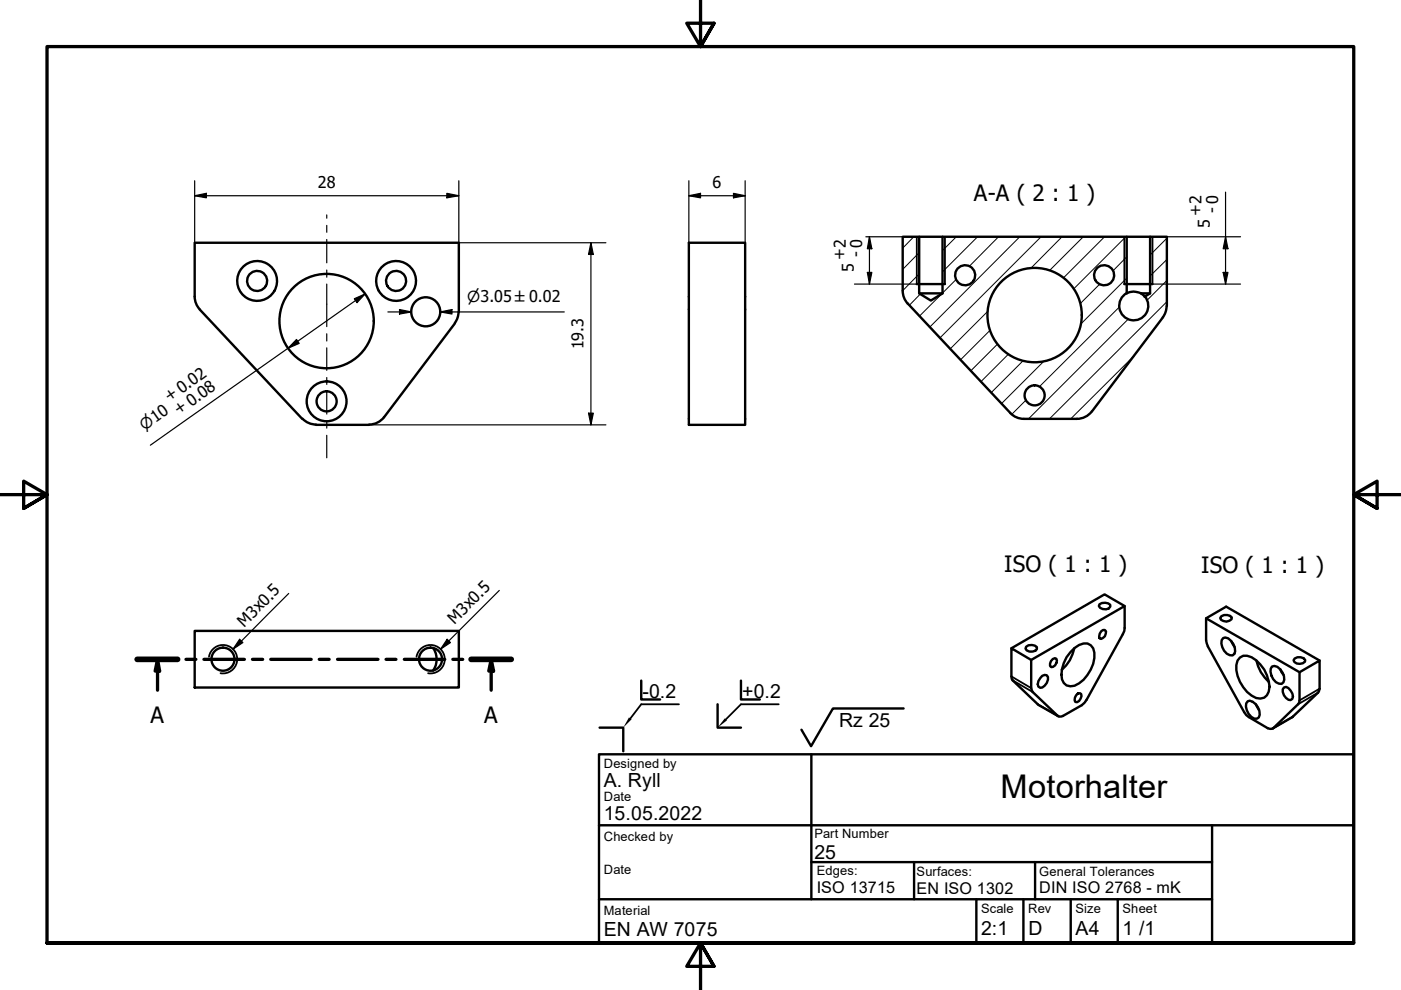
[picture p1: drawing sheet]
<svg xmlns="http://www.w3.org/2000/svg" width="297mm" height="210mm" viewBox="0 0 297 210" stroke-linecap="round" stroke-linejoin="round" font-family="sans-serif">
<!-- layer: Schraffur (ISO) -->
<g fill="none" stroke="#000" stroke-width=".21">
<path d="M193.7 50.2l-2.3 2.4M194.9 58.1l-3.5 3.5M194.9 53.6l-3.5 3.5M202.8 59.2l-3 2.9M202.8 50.2l-3 2.9M207.3 50.2l-7.5 7.4M211.7 50.2l-6.2 6.3M216.2 50.2l-19.1 19.2M220.7 50.2l-21.4 21.5M225.2 50.2l-6.7 6.7M229.7 50.2l-7.2 7.2M234.2 50.2l-8.7 8.7"/>
<path d="M238.7 50.2l-11.1 11M238.9 59l-9.8 9.7M238.9 54.5l-2.9 2.9M247.4 59.5l-4.3 4.2M247.4 55l-3.6 3.5M247.4 50.5l-3.6 3.6M195.1 62.3l-2.3 2.4M199.6 62.4l-4.7 4.6M209.5 65.9l-8.1 8.1M209.9 70l-6.3 6.3M211.5 72.9l-5.7 5.7M213.8 75.1l-5.8 5.8"/>
<path d="M216.9 76.5l-6.8 6.8M221.3 76.6l-9 9M233.2 60.2l-4.2 4.2M237.4 65.1l-17.1 16.9M239.2 67.7l-21.1 21.1M240.5 75.3l-13.5 13.5M247.4 64l-24.9 24.8M217.6 84.8l-3.1 3.1"/>
</g>
<!-- layer: Sichtbar (ISO) -->
<g fill="none" stroke="#000" stroke-width=".51">
<path d="M146 51.5h12v38.6h-12zM194.9 50.2h4.9M238.9 50.2h4.9M41.3 62.9l.3 1.4 .7 1.3M41.3 62.9v-11.4h56v14.6M42.4 65.6l21.7 23.2M96.5 68.6l-15.1 19.9M97.2 66.1l-.3 1.5-.5 .9M192.5 64.4l21.7 23.2 1.3 .9 1.6 .3M194.4 60.2h5.9M194.9 62.2h4.9M238.4 60.2h5.9"/>
<path d="M238.9 62.1a3.1 3.1 0 0 0-1.1 4.4 3.1 3.1 0 0 0 4.4 .8 3.1 3.1 0 0 0 .5-4.4M241.9 62.2a3.4 3.4 0 0 0-3 0v-12h-39.1v12l-2.4 1.5-2.5-1.5v-12h-3.5v12l.5 1.4 .6 .8M241.9 62.2l.8 .7 1.1-.7v-12h3.6v14.7M241.9 62.2h1.9M246.6 67.3l-15.1 19.9M247.3 64.9l-.3 1.5-.5 .9M64.1 88.8l1.3 .9 1.6 .3M67 90.1h11.2M81.4 88.4a4 4 0 0 1-3.1 1.6M217.1 88.8h11.2M231.5 87.2a4 4 0 0 1-3.2 1.6M41.3 133.8h56v12h-56z"/>
<path d="M91.8 137.4a4.2 4.2 0 0 1 0 4.8M217.6 137.1a1.78 1.78 0 0 1 2.2 .1v.4a1.53 1.53 0 0 1-2.4-.1zM218.6 139.9l19.8-11.4v5.3l-8 14.6-1 1.1-4 2.3-.4 .1-.7-.1-5.4-5.1-.3-.8v-6l-4.2-2.5v6l.3 .8 5.5 5.3 4.2 2.4M223.2 139.7l.4-.2 .4 .2a1.35 1.35 0 0 1-1.1 1.7 1.15 1.15 0 0 1 .3-1.7zM226.9 138.3a4.1 4.1 0 0 1 3.7-1.9 2.49 2.49 0 0 1 1.4 3.1 7.7 7.7 0 0 1-4.2 5.9 2.06 2.06 0 0 1-2.8-2.4 7.6 7.6 0 0 1 1.9-4.7zM227.8 137.4a7.9 7.9 0 0 1-2.7 4.6M233.1 128.1a1.9 1.9 0 0 1 2.3 .1v.4a1.43 1.43 0 0 1-2.4-.1zM233.5 133.8l.4-.2h.4a1.2 1.2 0 0 1-.5 1.7l-.4 .2-.3-.2 .1-1zM238.4 128.5l-4.2-2.5-19.8 11.4M255.7 131.1l19.8 11.4M259 130.7a1.76 1.76 0 0 1 2.2 .2 1.35 1.35 0 0 1-2.3 .5l-.2-.4zM259.3 135.3l.5-.1a2.78 2.78 0 0 1 1.9 3.5l-.4 .3a2.69 2.69 0 0 1-2.3-3.3z"/>
<path d="M261 135.9l.7 1.2M262.9 139.4a2.67 2.67 0 0 1 3.4 .6 7.9 7.9 0 0 1 2.9 5.6 2.19 2.19 0 0 1-2.9 2.4 7.5 7.5 0 0 1-4.2-7l.3-.9zM274.5 139.6a1.67 1.67 0 0 1 2.2 .3 1.32 1.32 0 0 1-2.3 .5l-.1-.4zM221 143.3l.5-.2 .4 .1a1.78 1.78 0 0 1-.9 2.6h-.5l-.3-.2a2.08 2.08 0 0 1 .8-2.3zM228.2 147.4l.3-.4h.5l.2 .2a1.59 1.59 0 0 1-.9 1.7l-.3-.1-.2-.4zM264.5 148.7a1.95 1.95 0 0 1 2.2 1.3 1.62 1.62 0 0 1-.2 2.4 2.46 2.46 0 0 1-2.3-2.6v-.7zM266.3 149.3l.7 1.2M266.4 140.1a8.5 8.5 0 0 0 2.6 4.5M269.7 141.3a1.81 1.81 0 0 1 2.2 1.3 1.66 1.66 0 0 1-.2 2.4 2.57 2.57 0 0 1-2-3.7zM271.5 141.9l.7 1.2M272.2 145.8l.5-.2a2.27 2.27 0 0 1 1.3 2.6l-.4 .2a2.02 2.02 0 0 1-1.6-2.3zM279.8 140.1l-19.8-11.5-4.3 2.5v4.6l.4 1.4 7.7 13.9 .4 .6 .6 .5 4 2.3 .4 .1 .7-.1 5.3-5.1 .3-.8v-6l4.3-2.4v5.9l-.3 .8-5.5 5.3-4.2 2.4"/>
<circle cx="54.5" cy="59.6" r="4.2"/>
<circle cx="54.5" cy="59.6" r="2.13"/>
<circle cx="84" cy="59.6" r="2.13"/>
<circle cx="84" cy="59.6" r="4.2"/>
<circle cx="204.6" cy="58.4" r="2.13"/>
<circle cx="234.1" cy="58.4" r="2.13"/>
<circle cx="69.2" cy="68.1" r="10"/>
<circle cx="90.3" cy="66.1" r="3.1"/>
<circle cx="219.4" cy="66.8" r="10"/>
<circle cx="69.2" cy="85.1" r="4.2"/>
<circle cx="69.2" cy="85.1" r="2.13"/>
<circle cx="219.4" cy="83.8" r="2.13"/>
<circle cx="47.3" cy="139.8" r="2.44"/>
<circle cx="91.3" cy="139.8" r="2.44"/>
</g>
<!-- layer: Sichtbar schmal (ISO) -->
<path d="M194.4 50.2v10M200.3 50.2v10M238.4 50.2v10M244.3 50.2v10M44.3 139.2a3 3 0 0 1 3.5-2.4 3 3 0 0 1 2.4 3.5 3 3 0 0 1-3.4 2.4M88.3 139.2a3 3 0 0 1 3.5-2.4 3 3 0 0 1 2.5 3.5 3 3 0 0 1-3.5 2.4M214.4 143.4l4.2 2.5M214.7 144.2l4.2 2.5M220 149.3l4.3 2.5M274.1 151.9l-4.2 2.5M279.5 146.8l-4.3 2.5M279.8 146l-4.3 2.5" fill="none" stroke="#000" stroke-width=".38"/>
<!-- layer: Schraffur (ISO) -->
<path d="M133.3 152.1l.6 .4-1.8 1.8zM153.7 152.3l.4 .5-2 1.5z" fill="#000"/>
<!-- layer: Schnittlinie (ISO) -->
<g fill="none" stroke="#000" stroke-width=".7">
<path d="M29.1 139.8h8.6M33.4 139.8l.4 2.5h-.9zM33.4 139.8v6.5M39.4 139.8h2.1M43.2 139.8h8.6M53.5 139.8h2.2M57.4 139.8h8.6M67.7 139.8h2.1M71.6 139.8h8.5M81.9 139.8h2M85.7 139.8h8.6M96 139.8h2.1"/>
<path d="M99.9 139.8h8.5M104.1 139.8l.5 2.5h-1zM104.1 139.8v6.5"/>
</g>
<path d="M29.1 139.8h8.6M99.9 139.8h8.5" fill="none" stroke="#000" stroke-width="1.2"/>
<g fill="#000">
<path d="M33.4 139.8l.4 2.5h-.9z" fill-rule="evenodd"/>
<path d="M104.1 139.8l.5 2.5h-1z" fill-rule="evenodd"/>
</g>
<!-- layer: Rahmen (ISO) -->
<path d="M148.5 -.1v10l-2.9-5h5.8l-2.9 5 2.9-5M0 104.9h10l-5-2.9v5.8l5-2.9-5 2.9M297 104.9h-10l5-2.9v5.8l-5-2.9 5 2.9M10 199.9v-190h277v190h-277h277M151.4 204.9l-2.9-5 2.9 5h-5.8l2.9-5v10" fill="none" stroke="#000" stroke-width=".7"/>
<!-- layer: Titel (ISO) -->
<g fill="none" stroke="#000" stroke-width=".51">
<path d="M127 159.9h160v40h-160zM127.1 154.3h5v5M136 144.3v4h4M152.1 149.3v5h5M157.1 144.3v4h4M172 159.9v30.8h85v-15.7M191.6 150.2h-15l-4.6 8-2.1-3.5M127 175h160M127 190.7h45M172 182.8h85M193.8 182.8v7.9M207 190.7v9.2"/>
<path d="M217 190.7v9.2M219.5 182.8v7.9M227 190.7v9.2M237 190.7v9.2M257 190.7v9.2"/>
</g>
<path d="M144 149.3h-8l-2.3 3M165.1 149.3h-8l-3.2 3.3" fill="none" stroke="#000" stroke-width=".38"/>
<g fill="none" stroke="#000" stroke-width=".25">
<path d="M41.3 38.3v13.2M97.3 38.3v13.2h31.2M146 38.3v13.2M158 38.3v13.2M41.3 41.5l2.5-.5v.9zM41.3 41.5h56M94.7 41l2.6 .5-2.6 .4zM125.3 51.5l.5 2.4h-1zM125.3 51.5v38.6M146 41.5l2.5-.5v.9zM146 41.5h12M155.5 41l2.5 .5-2.5 .4z"/>
<path d="M183.6 50.2h11.3M183.9 57.8h.9l-.5 2.4zM184.3 50.2l.5 2.5h-.9zM184.3 50.2v10M243.8 50.2h19.2M259.3 57.8h1l-.5 2.4zM259.8 50.2l.5 2.5h-1zM259.8 40.7v19.5M62.9 72l.5 .8-2.3 1zM75.1 63.3l2.3-1-1.7 1.9zM77.4 62.3l-45.5 32.1M82.2 66.1h5"/>
<path d="M84.7 65.6l2.5 .5-2.5 .5zM93.3 66.1l2.5-.5v1zM95.8 66.1h-2.5h26.3M181.2 60.2h13.2M244.3 60.2h18.7M78.2 90.1h50.3M124.8 87.6h1l-.5 2.5z"/>
</g>
<g fill="#000">
<path d="M41.3 41.5l2.5-.5v.9z" fill-rule="evenodd"/>
<path d="M94.7 41l2.6 .5-2.6 .4z" fill-rule="evenodd"/>
<path d="M125.3 51.5l.5 2.4h-1z" fill-rule="evenodd"/>
<path d="M146 41.5l2.5-.5v.9z" fill-rule="evenodd"/>
<path d="M155.5 41l2.5 .5-2.5 .4z" fill-rule="evenodd"/>
<path d="M183.9 57.8h.9l-.5 2.4z" fill-rule="evenodd"/>
<path d="M184.3 50.2l.5 2.5h-.9z" fill-rule="evenodd"/>
<path d="M259.3 57.8h1l-.5 2.4z" fill-rule="evenodd"/>
<path d="M259.8 50.2l.5 2.5h-1z" fill-rule="evenodd"/>
<path d="M62.9 72l.5 .8-2.3 1z" fill-rule="evenodd"/>
<path d="M75.1 63.3l2.3-1-1.7 1.9z" fill-rule="evenodd"/>
<path d="M84.7 65.6l2.5 .5-2.5 .5z" fill-rule="evenodd"/>
<path d="M93.3 66.1l2.5-.5v1z" fill-rule="evenodd"/>
<path d="M124.8 87.6h1l-.5 2.5z" fill-rule="evenodd"/>
</g>
<!-- layer: Mittellinie (ISO) -->
<path d="M69.3 45.6v.7M69.3 47.8v1.4M69.3 50.8v4.9M69.3 57.2v1.6M69.3 60.2v9.1M69.3 70.8v1.5M69.3 73.8v4.7M69.3 80v1.5M69.3 83v4.8M69.3 89.3v1.5M69.3 92.3v4.8" fill="none" stroke="#000" stroke-width=".25"/>
<!-- layer: Symbol (ISO) -->
<path d="M50.8 135.5l.7 .7-2.1 1.4zM61.2 125.8l-11.8 11.8M94.8 135.5l.7 .7-2.1 1.4zM105.9 125.2l-12.5 12.4" fill="none" stroke="#000" stroke-width=".25"/>
<g fill="#000">
<path d="M50.8 135.5l.7 .7-2.1 1.4z" fill-rule="evenodd"/>
<path d="M94.8 135.5l.7 .7-2.1 1.4z" fill-rule="evenodd"/>
</g>
<text font-size="6.9" x="212.2" y="169.2">Motorhalter</text>
<g font-size="4.8">
<text x="206.5" y="42.6">A-A ( 2 : 1 )</text>
<text x="212.9" y="121.2">ISO ( 1 : 1 )</text>
<text x="254.7" y="121.4">ISO ( 1 : 1 )</text>
<text x="31.9" y="153.4">A</text>
<text x="102.7" y="153.4">A</text>
</g>
<g font-size="4.1">
<text x="136.2" y="148">-0.2</text>
<text x="157.4" y="148">+0.2</text>
<text x="177.9" y="154.1">Rz 25</text>
<text x="128" y="166.9">A. Ryll</text>
<text x="128" y="173.9">15.05.2022</text>
<text x="172.7" y="182">25</text>
<text x="128" y="198.4">EN AW 7075</text>
<text x="208" y="198.3">2:1</text>
<text x="218.1" y="198.2">D</text>
<text x="228" y="198.2">A4</text>
<text x="238" y="198.3">1 /1</text>
</g>
<g font-size="3.4">
<text x="67.4" y="39.9">28</text>
<text x="151.1" y="39.9">6</text>
<text x="254.6" y="45.9" transform="rotate(-90 254.6 45.9)">+2</text>
<text x="258.1" y="45.2" transform="rotate(-90 258.1 45.2)">- 0</text>
<text x="256.5" y="48.4" transform="rotate(-90 256.5 48.4)">5</text>
<text x="179.1" y="55.2" transform="rotate(-90 179.1 55.2)">+2</text>
<text x="181" y="57.7" transform="rotate(-90 181 57.7)">5</text>
<text x="182.6" y="54.5" transform="rotate(-90 182.6 54.5)">- 0</text>
<text x="123.7" y="74.1" transform="rotate(-90 123.7 74.1)">19.3</text>
<text x="35.9" y="85.2" transform="rotate(-35 35.9 85.2)">+ 0.02</text>
<text x="37.8" y="87.9" transform="rotate(-35 37.8 87.9)">+ 0.08</text>
<text x="51.8" y="133.1" transform="rotate(-45 51.8 133.1)">M3x0.5</text>
<text x="96.4" y="132.4" transform="rotate(-45 96.4 132.4)">M3x0.5</text>
<text x="173.2" y="189.3">ISO 13715</text>
<text x="194.3" y="189.5">EN ISO 1302</text>
<text x="220.3" y="189.4">DIN ISO 2768 - mK</text>
</g>
<g font-size="3.2">
<text x="99.1" y="64">⌀3.05 ±0.02</text>
<text x="30.6" y="91.3" transform="rotate(-35 30.6 91.3)">⌀10</text>
</g>
<g font-size="2.7">
<text x="128" y="162.9">Designed by</text>
<text x="128" y="169.9">Date</text>
<text x="128" y="178.4">Checked by</text>
<text x="172.7" y="177.7">Part Number</text>
<text x="128" y="185.4">Date</text>
<text x="173.2" y="185.6">Edges:</text>
<text x="194.3" y="185.7">Surfaces:</text>
<text x="220.3" y="185.6">General Tolerances</text>
<text x="128" y="193.9">Material</text>
<text x="208" y="193.6">Scale</text>
<text x="218" y="193.6">Rev</text>
<text x="228" y="193.6">Size</text>
<text x="238" y="193.6">Sheet</text>
</g>
</svg>
